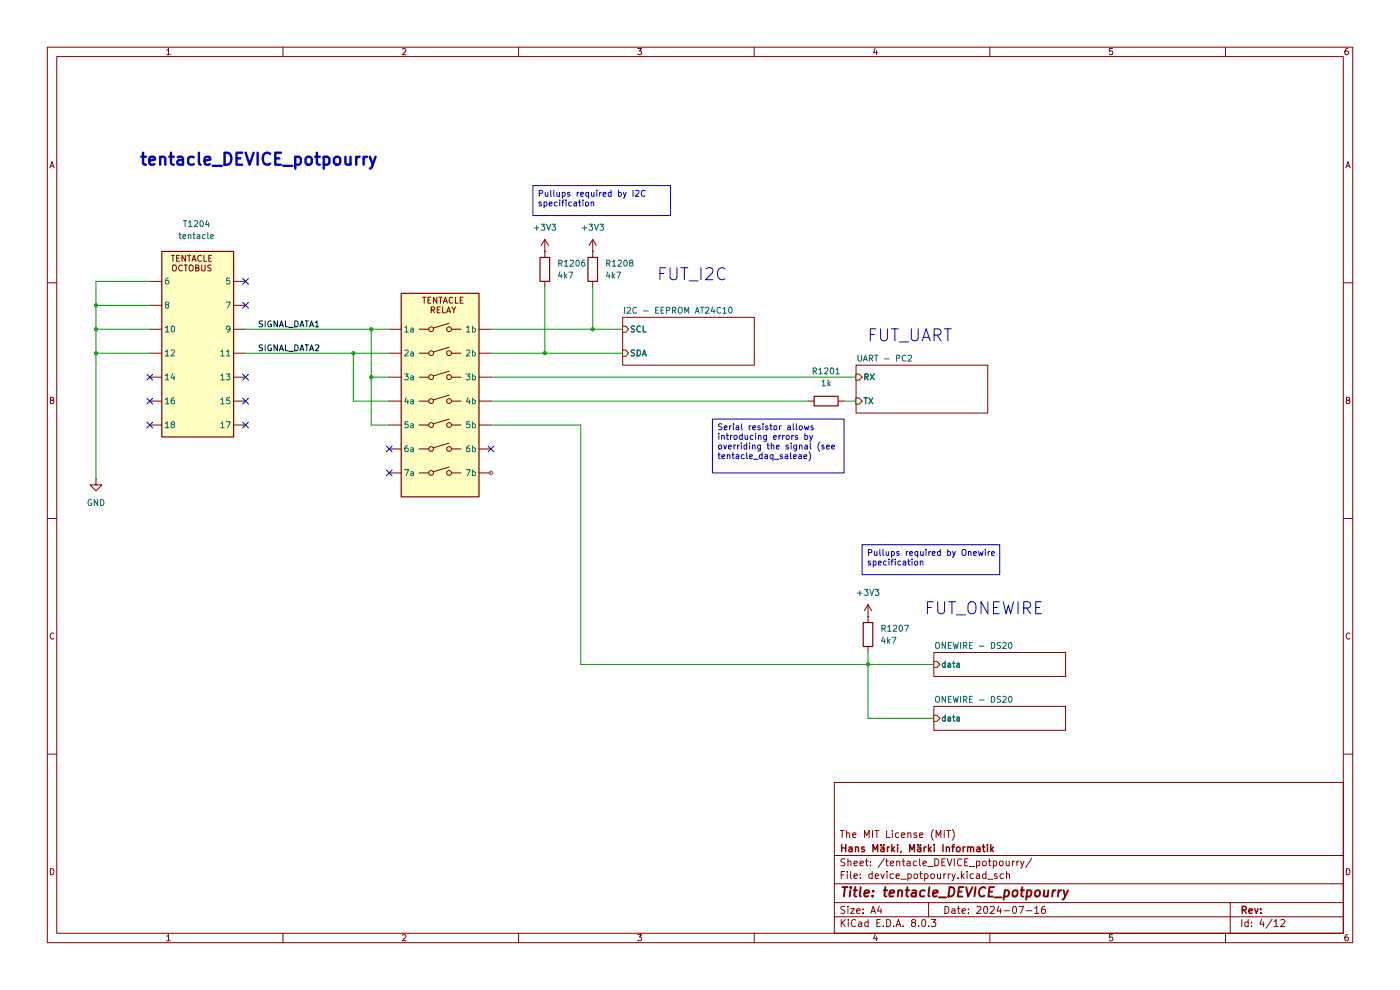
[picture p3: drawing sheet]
(kicad_sch
 (version 20231120)
 (generator "eeschema")
 (generator_version "8.0")
 (paper "A4")
 (title_block
  (title "tentacle_DEVICE_potpourry")
  (date "2024-07-16")
  (company "Hans Märki, Märki Informatik")
  (comment 1 "The MIT License (MIT)"))
 (lib_symbols
  (symbol "00_project_library:tentacle_octobus"
   (pin_numbers hide) (exclude_from_sim no) (in_bom yes) (on_board yes)
   (property "Reference" "T" (at -27.432 29.718 0) (effects (font (size 1.27 1.27)) (justify left)))
   (property "Value" "tentacle_octobus" (at 1.27 3.81 0) (effects (font (size 1.27 1.27)) (justify left)))
   (property "Footprint" "" (at 19.05 -6.35 0) (effects (font (size 1.27 1.27)) (justify left) (hide yes)))
   (property "Datasheet" "~" (at -7.62 33.02 0) (effects (font (size 1.27 1.27)) (hide yes)))
   (property "Description" "" (at -7.62 -2.54 0) (effects (font (size 1.27 1.27)) (hide yes)))
   (symbol "tentacle_octobus_1_1"
    (rectangle (start 0 0) (end 15.24 -39.37) (stroke (width 0.254) (type default)) (fill (type background)))
    (text "TENTACLE\nOCTOBUS" (at 6.35 -2.54 0) (effects (font (size 1.27 1.27))))
    (pin passive line (at -2.54 -16.51 0) (length 2.54) (name "10" (effects (font (size 1.27 1.27)))) (number "10" (effects (font (size 1.27 1.27)))))
    (pin passive line (at 17.78 -21.59 180) (length 2.54) (name "11" (effects (font (size 1.27 1.27)))) (number "11" (effects (font (size 1.27 1.27)))))
    (pin passive line (at -2.54 -21.59 0) (length 2.54) (name "12" (effects (font (size 1.27 1.27)))) (number "12" (effects (font (size 1.27 1.27)))))
    (pin passive line (at 17.78 -26.67 180) (length 2.54) (name "13" (effects (font (size 1.27 1.27)))) (number "13" (effects (font (size 1.27 1.27)))))
    (pin passive line (at -2.54 -26.67 0) (length 2.54) (name "14" (effects (font (size 1.27 1.27)))) (number "14" (effects (font (size 1.27 1.27)))))
    (pin passive line (at 17.78 -31.75 180) (length 2.54) (name "15" (effects (font (size 1.27 1.27)))) (number "15" (effects (font (size 1.27 1.27)))))
    (pin passive line (at -2.54 -31.75 0) (length 2.54) (name "16" (effects (font (size 1.27 1.27)))) (number "16" (effects (font (size 1.27 1.27)))))
    (pin passive line (at 17.78 -36.83 180) (length 2.54) (name "17" (effects (font (size 1.27 1.27)))) (number "17" (effects (font (size 1.27 1.27)))))
    (pin passive line (at -2.54 -36.83 0) (length 2.54) (name "18" (effects (font (size 1.27 1.27)))) (number "18" (effects (font (size 1.27 1.27)))))
    (pin passive line (at 17.78 -6.35 180) (length 2.54) (name "5" (effects (font (size 1.27 1.27)))) (number "5" (effects (font (size 1.27 1.27)))))
    (pin passive line (at -2.54 -6.35 0) (length 2.54) (name "6" (effects (font (size 1.27 1.27)))) (number "6" (effects (font (size 1.27 1.27)))))
    (pin passive line (at 17.78 -11.43 180) (length 2.54) (name "7" (effects (font (size 1.27 1.27)))) (number "7" (effects (font (size 1.27 1.27)))))
    (pin passive line (at -2.54 -11.43 0) (length 2.54) (name "8" (effects (font (size 1.27 1.27)))) (number "8" (effects (font (size 1.27 1.27)))))
    (pin passive line (at 17.78 -16.51 180) (length 2.54) (name "9" (effects (font (size 1.27 1.27)))) (number "9" (effects (font (size 1.27 1.27)))))))
  (symbol "00_project_library:tentacle_relay"
   (pin_numbers hide) (exclude_from_sim no) (in_bom yes) (on_board yes)
   (property "Reference" "T" (at -27.432 29.718 0) (effects (font (size 1.27 1.27)) (justify left)))
   (property "Value" "tentacle" (at 1.27 41.91 0) (effects (font (size 1.27 1.27)) (justify left)))
   (property "Footprint" "" (at 16.51 30.48 0) (effects (font (size 1.27 1.27)) (justify left) (hide yes)))
   (property "Datasheet" "~" (at -7.62 31.75 0) (effects (font (size 1.27 1.27)) (hide yes)))
   (property "Description" "" (at -7.62 0 0) (effects (font (size 1.27 1.27)) (hide yes)))
   (symbol "tentacle_relay_0_1"
    (polyline (pts (xy 3.302 1.27) (xy 1.27 1.27)) (stroke (width 0) (type default)) (fill (type none)))
    (polyline (pts (xy 3.302 6.35) (xy 1.27 6.35)) (stroke (width 0) (type default)) (fill (type none)))
    (polyline (pts (xy 3.302 11.43) (xy 1.27 11.43)) (stroke (width 0) (type default)) (fill (type none)))
    (polyline (pts (xy 3.302 16.51) (xy 1.27 16.51)) (stroke (width 0) (type default)) (fill (type none)))
    (polyline (pts (xy 3.302 21.59) (xy 1.27 21.59)) (stroke (width 0) (type default)) (fill (type none)))
    (polyline (pts (xy 3.302 26.67) (xy 1.27 26.67)) (stroke (width 0) (type default)) (fill (type none)))
    (polyline (pts (xy 3.302 31.75) (xy 1.27 31.75)) (stroke (width 0) (type default)) (fill (type none)))
    (polyline (pts (xy 4.318 1.524) (xy 7.62 2.54)) (stroke (width 0) (type default)) (fill (type none)))
    (polyline (pts (xy 4.318 6.604) (xy 7.62 7.62)) (stroke (width 0) (type default)) (fill (type none)))
    (polyline (pts (xy 4.318 11.684) (xy 7.62 12.7)) (stroke (width 0) (type default)) (fill (type none)))
    (polyline (pts (xy 4.318 16.764) (xy 7.62 17.78)) (stroke (width 0) (type default)) (fill (type none)))
    (polyline (pts (xy 4.318 21.844) (xy 7.62 22.86)) (stroke (width 0) (type default)) (fill (type none)))
    (polyline (pts (xy 4.318 26.924) (xy 7.62 27.94)) (stroke (width 0) (type default)) (fill (type none)))
    (polyline (pts (xy 4.318 32.004) (xy 7.62 33.02)) (stroke (width 0) (type default)) (fill (type none)))
    (polyline (pts (xy 10.16 1.27) (xy 8.128 1.27)) (stroke (width 0) (type default)) (fill (type none)))
    (polyline (pts (xy 10.16 6.35) (xy 8.128 6.35)) (stroke (width 0) (type default)) (fill (type none)))
    (polyline (pts (xy 10.16 11.43) (xy 8.128 11.43)) (stroke (width 0) (type default)) (fill (type none)))
    (polyline (pts (xy 10.16 16.51) (xy 8.128 16.51)) (stroke (width 0) (type default)) (fill (type none)))
    (polyline (pts (xy 10.16 21.59) (xy 8.128 21.59)) (stroke (width 0) (type default)) (fill (type none)))
    (polyline (pts (xy 10.16 26.67) (xy 8.128 26.67)) (stroke (width 0) (type default)) (fill (type none)))
    (polyline (pts (xy 10.16 31.75) (xy 8.128 31.75)) (stroke (width 0) (type default)) (fill (type none)))
    (circle (center 3.81 1.27) (radius 0.508) (stroke (width 0) (type default)) (fill (type none)))
    (circle (center 3.81 6.35) (radius 0.508) (stroke (width 0) (type default)) (fill (type none)))
    (circle (center 3.81 11.43) (radius 0.508) (stroke (width 0) (type default)) (fill (type none)))
    (circle (center 3.81 16.51) (radius 0.508) (stroke (width 0) (type default)) (fill (type none)))
    (circle (center 3.81 21.59) (radius 0.508) (stroke (width 0) (type default)) (fill (type none)))
    (circle (center 3.81 26.67) (radius 0.508) (stroke (width 0) (type default)) (fill (type none)))
    (circle (center 3.81 31.75) (radius 0.508) (stroke (width 0) (type default)) (fill (type none)))
    (circle (center 7.62 1.27) (radius 0.508) (stroke (width 0) (type default)) (fill (type none)))
    (circle (center 7.62 6.35) (radius 0.508) (stroke (width 0) (type default)) (fill (type none)))
    (circle (center 7.62 11.43) (radius 0.508) (stroke (width 0) (type default)) (fill (type none)))
    (circle (center 7.62 16.51) (radius 0.508) (stroke (width 0) (type default)) (fill (type none)))
    (circle (center 7.62 21.59) (radius 0.508) (stroke (width 0) (type default)) (fill (type none)))
    (circle (center 7.62 26.67) (radius 0.508) (stroke (width 0) (type default)) (fill (type none)))
    (circle (center 7.62 31.75) (radius 0.508) (stroke (width 0) (type default)) (fill (type none))))
   (symbol "tentacle_relay_1_1"
    (rectangle (start -2.54 39.37) (end 13.97 -3.81) (stroke (width 0.254) (type default)) (fill (type background)))
    (text "TENTACLE\nRELAY" (at 6.35 36.83 0) (effects (font (size 1.27 1.27))))
    (pin passive line (at -5.08 31.75 0) (length 2.54) (name "1a" (effects (font (size 1.27 1.27)))) (number "" (effects (font (size 1.27 1.27)))))
    (pin passive line (at 16.51 31.75 180) (length 2.54) (name "1b" (effects (font (size 1.27 1.27)))) (number "" (effects (font (size 1.27 1.27)))))
    (pin passive line (at -5.08 26.67 0) (length 2.54) (name "2a" (effects (font (size 1.27 1.27)))) (number "" (effects (font (size 1.27 1.27)))))
    (pin passive line (at 16.51 26.67 180) (length 2.54) (name "2b" (effects (font (size 1.27 1.27)))) (number "" (effects (font (size 1.27 1.27)))))
    (pin passive line (at -5.08 21.59 0) (length 2.54) (name "3a" (effects (font (size 1.27 1.27)))) (number "" (effects (font (size 1.27 1.27)))))
    (pin passive line (at 16.51 21.59 180) (length 2.54) (name "3b" (effects (font (size 1.27 1.27)))) (number "" (effects (font (size 1.27 1.27)))))
    (pin passive line (at -5.08 16.51 0) (length 2.54) (name "4a" (effects (font (size 1.27 1.27)))) (number "" (effects (font (size 1.27 1.27)))))
    (pin passive line (at 16.51 16.51 180) (length 2.54) (name "4b" (effects (font (size 1.27 1.27)))) (number "" (effects (font (size 1.27 1.27)))))
    (pin passive line (at -5.08 11.43 0) (length 2.54) (name "5a" (effects (font (size 1.27 1.27)))) (number "" (effects (font (size 1.27 1.27)))))
    (pin passive line (at 16.51 11.43 180) (length 2.54) (name "5b" (effects (font (size 1.27 1.27)))) (number "" (effects (font (size 1.27 1.27)))))
    (pin passive line (at -5.08 6.35 0) (length 2.54) (name "6a" (effects (font (size 1.27 1.27)))) (number "" (effects (font (size 1.27 1.27)))))
    (pin passive line (at 16.51 6.35 180) (length 2.54) (name "6b" (effects (font (size 1.27 1.27)))) (number "" (effects (font (size 1.27 1.27)))))
    (pin passive line (at -5.08 1.27 0) (length 2.54) (name "7a" (effects (font (size 1.27 1.27)))) (number "" (effects (font (size 1.27 1.27)))))
    (pin passive line (at 16.51 1.27 180) (length 2.54) (name "7b" (effects (font (size 1.27 1.27)))) (number "" (effects (font (size 1.27 1.27)))))))
  (symbol "Device:R"
   (pin_numbers hide)
   (pin_names
    (offset 0)) (exclude_from_sim no) (in_bom yes) (on_board yes)
   (property "Reference" "R" (at 2.032 0 90) (effects (font (size 1.27 1.27))))
   (property "Value" "R" (at 0 0 90) (effects (font (size 1.27 1.27))))
   (property "Footprint" "" (at -1.778 0 90) (effects (font (size 1.27 1.27)) (hide yes)))
   (property "Datasheet" "~" (at 0 0 0) (effects (font (size 1.27 1.27)) (hide yes)))
   (property "Description" "Resistor" (at 0 0 0) (effects (font (size 1.27 1.27)) (hide yes)))
   (symbol "R_0_1"
    (rectangle (start -1.016 -2.54) (end 1.016 2.54) (stroke (width 0.254) (type default)) (fill (type none))))
   (symbol "R_1_1"
    (pin passive line (at 0 3.81 270) (length 1.27) (name "~" (effects (font (size 1.27 1.27)))) (number "1" (effects (font (size 1.27 1.27)))))
    (pin passive line (at 0 -3.81 90) (length 1.27) (name "~" (effects (font (size 1.27 1.27)))) (number "2" (effects (font (size 1.27 1.27)))))))
  (symbol "power:+3V3"
   (power)
   (pin_numbers hide)
   (pin_names
    (offset 0) hide) (exclude_from_sim no) (in_bom yes) (on_board yes)
   (property "Reference" "#PWR" (at 0 -3.81 0) (effects (font (size 1.27 1.27)) (hide yes)))
   (property "Value" "+3V3" (at 0 3.556 0) (effects (font (size 1.27 1.27))))
   (property "Footprint" "" (at 0 0 0) (effects (font (size 1.27 1.27)) (hide yes)))
   (property "Datasheet" "" (at 0 0 0) (effects (font (size 1.27 1.27)) (hide yes)))
   (property "Description" "Power symbol creates a global label with name \"+3V3\"" (at 0 0 0) (effects (font (size 1.27 1.27)) (hide yes)))
   (symbol "+3V3_0_1"
    (polyline (pts (xy -0.762 1.27) (xy 0 2.54)) (stroke (width 0) (type default)) (fill (type none)))
    (polyline (pts (xy 0 0) (xy 0 2.54)) (stroke (width 0) (type default)) (fill (type none)))
    (polyline (pts (xy 0 2.54) (xy 0.762 1.27)) (stroke (width 0) (type default)) (fill (type none))))
   (symbol "+3V3_1_1"
    (pin power_in line (at 0 0 90) (length 0) (name "~" (effects (font (size 1.27 1.27)))) (number "1" (effects (font (size 1.27 1.27)))))))
  (symbol "power:GND"
   (power)
   (pin_numbers hide)
   (pin_names
    (offset 0) hide) (exclude_from_sim no) (in_bom yes) (on_board yes)
   (property "Reference" "#PWR" (at 0 -6.35 0) (effects (font (size 1.27 1.27)) (hide yes)))
   (property "Value" "GND" (at 0 -3.81 0) (effects (font (size 1.27 1.27))))
   (property "Footprint" "" (at 0 0 0) (effects (font (size 1.27 1.27)) (hide yes)))
   (property "Datasheet" "" (at 0 0 0) (effects (font (size 1.27 1.27)) (hide yes)))
   (property "Description" "Power symbol creates a global label with name \"GND\" , ground" (at 0 0 0) (effects (font (size 1.27 1.27)) (hide yes)))
   (symbol "GND_0_1"
    (polyline (pts (xy 0 0) (xy 0 -1.27) (xy 1.27 -1.27) (xy 0 -2.54) (xy -1.27 -1.27) (xy 0 -1.27)) (stroke (width 0) (type default)) (fill (type none))))
   (symbol "GND_1_1"
    (pin power_in line (at 0 0 270) (length 0) (name "~" (effects (font (size 1.27 1.27)))) (number "1" (effects (font (size 1.27 1.27))))))))
 (junction
  (at 184.15 140.97)
  (diameter 0)
  (color 0 0 0 0))
 (junction
  (at 115.57 74.93)
  (diameter 0)
  (color 0 0 0 0))
 (junction
  (at 78.74 69.85)
  (diameter 0)
  (color 0 0 0 0))
 (junction
  (at 20.32 64.77)
  (diameter 0)
  (color 0 0 0 0))
 (junction
  (at 20.32 74.93)
  (diameter 0)
  (color 0 0 0 0))
 (junction
  (at 125.73 69.85)
  (diameter 0)
  (color 0 0 0 0))
 (junction
  (at 78.74 80.01)
  (diameter 0)
  (color 0 0 0 0))
 (junction
  (at 20.32 69.85)
  (diameter 0)
  (color 0 0 0 0))
 (junction
  (at 74.93 74.93)
  (diameter 0)
  (color 0 0 0 0))
 (no_connect
  (at 82.55 95.25))
 (no_connect
  (at 52.07 90.17))
 (no_connect
  (at 52.07 59.69))
 (no_connect
  (at 31.75 90.17))
 (no_connect
  (at 31.75 85.09))
 (no_connect
  (at 104.14 95.25))
 (no_connect
  (at 52.07 64.77))
 (no_connect
  (at 52.07 85.09))
 (no_connect
  (at 82.55 100.33))
 (no_connect
  (at 52.07 80.01))
 (no_connect
  (at 31.75 80.01))
 (wire
  (pts (xy 20.32 69.85) (xy 20.32 74.93))
  (stroke (width 0) (type default)))
 (wire
  (pts (xy 125.73 60.96) (xy 125.73 69.85))
  (stroke (width 0) (type default)))
 (wire
  (pts (xy 123.19 90.17) (xy 123.19 140.97))
  (stroke (width 0) (type default)))
 (wire
  (pts (xy 82.55 85.09) (xy 74.93 85.09))
  (stroke (width 0) (type default)))
 (wire
  (pts (xy 78.74 90.17) (xy 78.74 80.01))
  (stroke (width 0) (type default)))
 (wire
  (pts (xy 52.07 69.85) (xy 78.74 69.85))
  (stroke (width 0) (type default)))
 (wire
  (pts (xy 20.32 74.93) (xy 31.75 74.93))
  (stroke (width 0) (type default)))
 (wire
  (pts (xy 125.73 69.85) (xy 132.08 69.85))
  (stroke (width 0) (type default)))
 (wire
  (pts (xy 20.32 64.77) (xy 31.75 64.77))
  (stroke (width 0) (type default)))
 (wire
  (pts (xy 20.32 74.93) (xy 20.32 101.6))
  (stroke (width 0) (type default)))
 (wire
  (pts (xy 123.19 140.97) (xy 184.15 140.97))
  (stroke (width 0) (type default)))
 (wire
  (pts (xy 132.08 74.93) (xy 115.57 74.93))
  (stroke (width 0) (type default)))
 (wire
  (pts (xy 104.14 80.01) (xy 181.61 80.01))
  (stroke (width 0) (type default)))
 (wire
  (pts (xy 20.32 64.77) (xy 20.32 69.85))
  (stroke (width 0) (type default)))
 (wire
  (pts (xy 74.93 74.93) (xy 82.55 74.93))
  (stroke (width 0) (type default)))
 (wire
  (pts (xy 184.15 152.4) (xy 198.12 152.4))
  (stroke (width 0) (type default)))
 (wire
  (pts (xy 82.55 80.01) (xy 78.74 80.01))
  (stroke (width 0) (type default)))
 (wire
  (pts (xy 104.14 74.93) (xy 115.57 74.93))
  (stroke (width 0) (type default)))
 (wire
  (pts (xy 82.55 90.17) (xy 78.74 90.17))
  (stroke (width 0) (type default)))
 (wire
  (pts (xy 184.15 140.97) (xy 184.15 152.4))
  (stroke (width 0) (type default)))
 (wire
  (pts (xy 20.32 59.69) (xy 20.32 64.77))
  (stroke (width 0) (type default)))
 (wire
  (pts (xy 78.74 69.85) (xy 82.55 69.85))
  (stroke (width 0) (type default)))
 (wire
  (pts (xy 115.57 60.96) (xy 115.57 74.93))
  (stroke (width 0) (type default)))
 (wire
  (pts (xy 20.32 69.85) (xy 31.75 69.85))
  (stroke (width 0) (type default)))
 (wire
  (pts (xy 184.15 138.43) (xy 184.15 140.97))
  (stroke (width 0) (type default)))
 (wire
  (pts (xy 104.14 85.09) (xy 171.45 85.09))
  (stroke (width 0) (type default)))
 (wire
  (pts (xy 78.74 80.01) (xy 78.74 69.85))
  (stroke (width 0) (type default)))
 (wire
  (pts (xy 179.07 85.09) (xy 181.61 85.09))
  (stroke (width 0) (type default)))
 (wire
  (pts (xy 74.93 74.93) (xy 74.93 85.09))
  (stroke (width 0) (type default)))
 (wire
  (pts (xy 31.75 59.69) (xy 20.32 59.69))
  (stroke (width 0) (type default)))
 (wire
  (pts (xy 52.07 74.93) (xy 74.93 74.93))
  (stroke (width 0) (type default)))
 (wire
  (pts (xy 104.14 69.85) (xy 125.73 69.85))
  (stroke (width 0) (type default)))
 (wire
  (pts (xy 184.15 140.97) (xy 198.12 140.97))
  (stroke (width 0) (type default)))
 (wire
  (pts (xy 104.14 90.17) (xy 123.19 90.17))
  (stroke (width 0) (type default)))
 (text_box "Pullups required by Onewire specification"
  (exclude_from_sim no)
  (at 182.88 115.57 0)
  (size 29.21 6.35)
  (stroke (width 0) (type default))
  (fill (type none))
  (effects (font (size 1.27 1.27)) (justify left top)))
 (text_box "Serial resistor allows introducing errors by overriding the signal (see tentacle_daq_saleae)"
  (exclude_from_sim no)
  (at 151.13 88.9 0)
  (size 27.94 11.43)
  (stroke (width 0) (type default))
  (fill (type none))
  (effects (font (size 1.27 1.27)) (justify left top)))
 (text_box "Pullups required by I2C specification"
  (exclude_from_sim no)
  (at 113.03 39.37 0)
  (size 29.21 6.35)
  (stroke (width 0) (type default))
  (fill (type none))
  (effects (font (size 1.27 1.27)) (justify left top)))
 (text "FUT_ONEWIRE"
  (exclude_from_sim no)
  (at 208.788 129.286 0)
  (effects (font (size 2.54 2.54))))
 (text "FUT_I2C"
  (exclude_from_sim no)
  (at 146.812 58.42 0)
  (effects (font (size 2.54 2.54))))
 (text "FUT_UART"
  (exclude_from_sim no)
  (at 193.04 71.374 0)
  (effects (font (size 2.54 2.54))))
 (text "${SHEETNAME}"
  (exclude_from_sim no)
  (at 54.864 34.036 0)
  (effects (font (size 2.54 2.54) (thickness 0.508)
    (bold yes))))
 (label "SIGNAL_DATA2"
  (at 54.61 74.93 0)
  (fields_autoplaced yes)
  (effects (font (size 1.27 1.27)) (justify left bottom)))
 (label "SIGNAL_DATA1"
  (at 54.61 69.85 0)
  (fields_autoplaced yes)
  (effects (font (size 1.27 1.27)) (justify left bottom)))
 (symbol
  (lib_id "Device:R")
  (at 115.57 57.15 0)
  (unit 1)
  (exclude_from_sim no)
  (in_bom yes)
  (on_board yes)
  (dnp no)
  (fields_autoplaced yes)
  (property "Reference" "R1206" (at 118.11 55.8799 0) (effects (font (size 1.27 1.27)) (justify left)))
  (property "Value" "4k7" (at 118.11 58.4199 0) (effects (font (size 1.27 1.27)) (justify left)))
  (property "Footprint" "" (at 113.792 57.15 90) (effects (font (size 1.27 1.27)) (hide yes)))
  (property "Datasheet" "~" (at 115.57 57.15 0) (effects (font (size 1.27 1.27)) (hide yes)))
  (property "Description" "Resistor" (at 115.57 57.15 0) (effects (font (size 1.27 1.27)) (hide yes)))
  (pin "1")
  (pin "2"))
 (symbol
  (lib_id "power:GND")
  (at 20.32 101.6 0)
  (unit 1)
  (exclude_from_sim no)
  (in_bom yes)
  (on_board yes)
  (dnp no)
  (fields_autoplaced yes)
  (property "Reference" "#PWR01206" (at 20.32 107.95 0) (effects (font (size 1.27 1.27)) (hide yes)))
  (property "Value" "GND" (at 20.32 106.68 0) (effects (font (size 1.27 1.27))))
  (property "Footprint" "" (at 20.32 101.6 0) (effects (font (size 1.27 1.27)) (hide yes)))
  (property "Datasheet" "" (at 20.32 101.6 0) (effects (font (size 1.27 1.27)) (hide yes)))
  (property "Description" "Power symbol creates a global label with name \"GND\" , ground" (at 20.32 101.6 0) (effects (font (size 1.27 1.27)) (hide yes)))
  (pin "1"))
 (symbol
  (lib_id "Device:R")
  (at 175.26 85.09 90)
  (unit 1)
  (exclude_from_sim no)
  (in_bom yes)
  (on_board yes)
  (dnp no)
  (fields_autoplaced yes)
  (property "Reference" "R1201" (at 175.26 78.74 90) (effects (font (size 1.27 1.27))))
  (property "Value" "1k" (at 175.26 81.28 90) (effects (font (size 1.27 1.27))))
  (property "Footprint" "" (at 175.26 86.868 90) (effects (font (size 1.27 1.27)) (hide yes)))
  (property "Datasheet" "~" (at 175.26 85.09 0) (effects (font (size 1.27 1.27)) (hide yes)))
  (property "Description" "Resistor" (at 175.26 85.09 0) (effects (font (size 1.27 1.27)) (hide yes)))
  (pin "1")
  (pin "2"))
 (symbol
  (lib_id "00_project_library:tentacle_relay")
  (at 87.63 101.6 0)
  (unit 1)
  (exclude_from_sim no)
  (in_bom yes)
  (on_board yes)
  (dnp no)
  (fields_autoplaced yes)
  (property "Reference" "T1205" (at 95.885 96.52 0) (effects (font (size 1.27 1.27)) (hide yes)))
  (property "Value" "tentacle" (at 95.885 99.06 0) (effects (font (size 1.27 1.27)) (hide yes)))
  (property "Footprint" "" (at 106.68 109.22 0) (effects (font (size 1.27 1.27)) (justify left) (hide yes)))
  (property "Datasheet" "~" (at 82.55 107.95 0) (effects (font (size 1.27 1.27)) (hide yes)))
  (property "Description" "" (at 82.55 139.7 0) (effects (font (size 1.27 1.27)) (hide yes)))
  (pin "")
  (pin "")
  (pin "")
  (pin "")
  (pin "")
  (pin "")
  (pin "")
  (pin "")
  (pin "")
  (pin "")
  (pin "")
  (pin "")
  (pin "")
  (pin ""))
 (symbol
  (lib_id "00_project_library:tentacle_octobus")
  (at 34.29 53.34 0)
  (unit 1)
  (exclude_from_sim no)
  (in_bom yes)
  (on_board yes)
  (dnp no)
  (property "Reference" "T1204" (at 41.656 47.498 0) (effects (font (size 1.27 1.27))))
  (property "Value" "tentacle" (at 41.656 50.038 0) (effects (font (size 1.27 1.27))))
  (property "Footprint" "" (at 53.34 59.69 0) (effects (font (size 1.27 1.27)) (justify left) (hide yes)))
  (property "Datasheet" "~" (at 26.67 20.32 0) (effects (font (size 1.27 1.27)) (hide yes)))
  (property "Description" "" (at 26.67 55.88 0) (effects (font (size 1.27 1.27)) (hide yes)))
  (pin "7")
  (pin "10")
  (pin "9")
  (pin "5")
  (pin "17")
  (pin "13")
  (pin "11")
  (pin "15")
  (pin "6")
  (pin "18")
  (pin "8")
  (pin "16")
  (pin "12")
  (pin "14"))
 (symbol
  (lib_id "Device:R")
  (at 125.73 57.15 0)
  (unit 1)
  (exclude_from_sim no)
  (in_bom yes)
  (on_board yes)
  (dnp no)
  (fields_autoplaced yes)
  (property "Reference" "R1208" (at 128.27 55.8799 0) (effects (font (size 1.27 1.27)) (justify left)))
  (property "Value" "4k7" (at 128.27 58.4199 0) (effects (font (size 1.27 1.27)) (justify left)))
  (property "Footprint" "" (at 123.952 57.15 90) (effects (font (size 1.27 1.27)) (hide yes)))
  (property "Datasheet" "~" (at 125.73 57.15 0) (effects (font (size 1.27 1.27)) (hide yes)))
  (property "Description" "Resistor" (at 125.73 57.15 0) (effects (font (size 1.27 1.27)) (hide yes)))
  (pin "1")
  (pin "2"))
 (symbol
  (lib_id "power:+3V3")
  (at 184.15 130.81 0)
  (unit 1)
  (exclude_from_sim no)
  (in_bom yes)
  (on_board yes)
  (dnp no)
  (fields_autoplaced yes)
  (property "Reference" "#PWR01208" (at 184.15 134.62 0) (effects (font (size 1.27 1.27)) (hide yes)))
  (property "Value" "+3V3" (at 184.15 125.73 0) (effects (font (size 1.27 1.27))))
  (property "Footprint" "" (at 184.15 130.81 0) (effects (font (size 1.27 1.27)) (hide yes)))
  (property "Datasheet" "" (at 184.15 130.81 0) (effects (font (size 1.27 1.27)) (hide yes)))
  (property "Description" "Power symbol creates a global label with name \"+3V3\"" (at 184.15 130.81 0) (effects (font (size 1.27 1.27)) (hide yes)))
  (pin "1"))
 (symbol
  (lib_id "power:+3V3")
  (at 115.57 53.34 0)
  (unit 1)
  (exclude_from_sim no)
  (in_bom yes)
  (on_board yes)
  (dnp no)
  (fields_autoplaced yes)
  (property "Reference" "#PWR01207" (at 115.57 57.15 0) (effects (font (size 1.27 1.27)) (hide yes)))
  (property "Value" "+3V3" (at 115.57 48.26 0) (effects (font (size 1.27 1.27))))
  (property "Footprint" "" (at 115.57 53.34 0) (effects (font (size 1.27 1.27)) (hide yes)))
  (property "Datasheet" "" (at 115.57 53.34 0) (effects (font (size 1.27 1.27)) (hide yes)))
  (property "Description" "Power symbol creates a global label with name \"+3V3\"" (at 115.57 53.34 0) (effects (font (size 1.27 1.27)) (hide yes)))
  (pin "1"))
 (symbol
  (lib_id "Device:R")
  (at 184.15 134.62 0)
  (unit 1)
  (exclude_from_sim no)
  (in_bom yes)
  (on_board yes)
  (dnp no)
  (property "Reference" "R1207" (at 186.69 133.3499 0) (effects (font (size 1.27 1.27)) (justify left)))
  (property "Value" "4k7" (at 186.69 135.8899 0) (effects (font (size 1.27 1.27)) (justify left)))
  (property "Footprint" "" (at 182.372 134.62 90) (effects (font (size 1.27 1.27)) (hide yes)))
  (property "Datasheet" "~" (at 184.15 134.62 0) (effects (font (size 1.27 1.27)) (hide yes)))
  (property "Description" "Resistor" (at 184.15 134.62 0) (effects (font (size 1.27 1.27)) (hide yes)))
  (pin "1")
  (pin "2"))
 (symbol
  (lib_id "power:+3V3")
  (at 125.73 53.34 0)
  (unit 1)
  (exclude_from_sim no)
  (in_bom yes)
  (on_board yes)
  (dnp no)
  (fields_autoplaced yes)
  (property "Reference" "#PWR01209" (at 125.73 57.15 0) (effects (font (size 1.27 1.27)) (hide yes)))
  (property "Value" "+3V3" (at 125.73 48.26 0) (effects (font (size 1.27 1.27))))
  (property "Footprint" "" (at 125.73 53.34 0) (effects (font (size 1.27 1.27)) (hide yes)))
  (property "Datasheet" "" (at 125.73 53.34 0) (effects (font (size 1.27 1.27)) (hide yes)))
  (property "Description" "Power symbol creates a global label with name \"+3V3\"" (at 125.73 53.34 0) (effects (font (size 1.27 1.27)) (hide yes)))
  (pin "1"))
 (sheet
  (at 181.61 77.47)
  (size 27.94 10.16)
  (fields_autoplaced yes)
  (stroke (width 0.1524) (type solid))
  (fill (color 0 0 0 0.0000))
  (property "Sheetname" "UART - PC2" (at 181.61 76.7584 0) (effects (font (size 1.27 1.27)) (justify left bottom)))
  (property "Sheetfile" "device_potpourry_uart.kicad_sch" (at 181.61 88.2146 0) (effects (font (size 1.27 1.27)) (justify left top) (hide yes)))
  (pin "TX" input (at 181.61 85.09 180) (effects (font (size 1.27 1.27)) (justify left)))
  (pin "RX" input (at 181.61 80.01 180) (effects (font (size 1.27 1.27)) (justify left))))
 (sheet
  (at 198.12 149.86)
  (size 27.94 5.08)
  (fields_autoplaced yes)
  (stroke (width 0.1524) (type solid))
  (fill (color 0 0 0 0.0000))
  (property "Sheetname" "ONEWIRE - DS20" (at 198.12 149.1484 0) (effects (font (size 1.27 1.27)) (justify left bottom)))
  (property "Sheetfile" "device_potpourry_onewire.kicad_sch" (at 198.12 155.5246 0) (effects (font (size 1.27 1.27)) (justify left top) (hide yes)))
  (pin "data" input (at 198.12 152.4 180) (effects (font (size 1.27 1.27)) (justify left))))
 (sheet
  (at 132.08 67.31)
  (size 27.94 10.16)
  (fields_autoplaced yes)
  (stroke (width 0.1524) (type solid))
  (fill (color 0 0 0 0.0000))
  (property "Sheetname" "I2C - EEPROM AT24C10" (at 132.08 66.5984 0) (effects (font (size 1.27 1.27)) (justify left bottom)))
  (property "Sheetfile" "device_potpourry_i2c.kicad_sch" (at 132.08 78.0546 0) (effects (font (size 1.27 1.27)) (justify left top) (hide yes)))
  (pin "SCL" input (at 132.08 69.85 180) (effects (font (size 1.27 1.27)) (justify left)))
  (pin "SDA" input (at 132.08 74.93 180) (effects (font (size 1.27 1.27)) (justify left))))
 (sheet
  (at 198.12 138.43)
  (size 27.94 5.08)
  (fields_autoplaced yes)
  (stroke (width 0.1524) (type solid))
  (fill (color 0 0 0 0.0000))
  (property "Sheetname" "ONEWIRE - DS20" (at 198.12 137.7184 0) (effects (font (size 1.27 1.27)) (justify left bottom)))
  (property "Sheetfile" "device_potpourry_onewire.kicad_sch" (at 198.12 144.0946 0) (effects (font (size 1.27 1.27)) (justify left top) (hide yes)))
  (pin "data" input (at 198.12 140.97 180) (effects (font (size 1.27 1.27)) (justify left)))))
